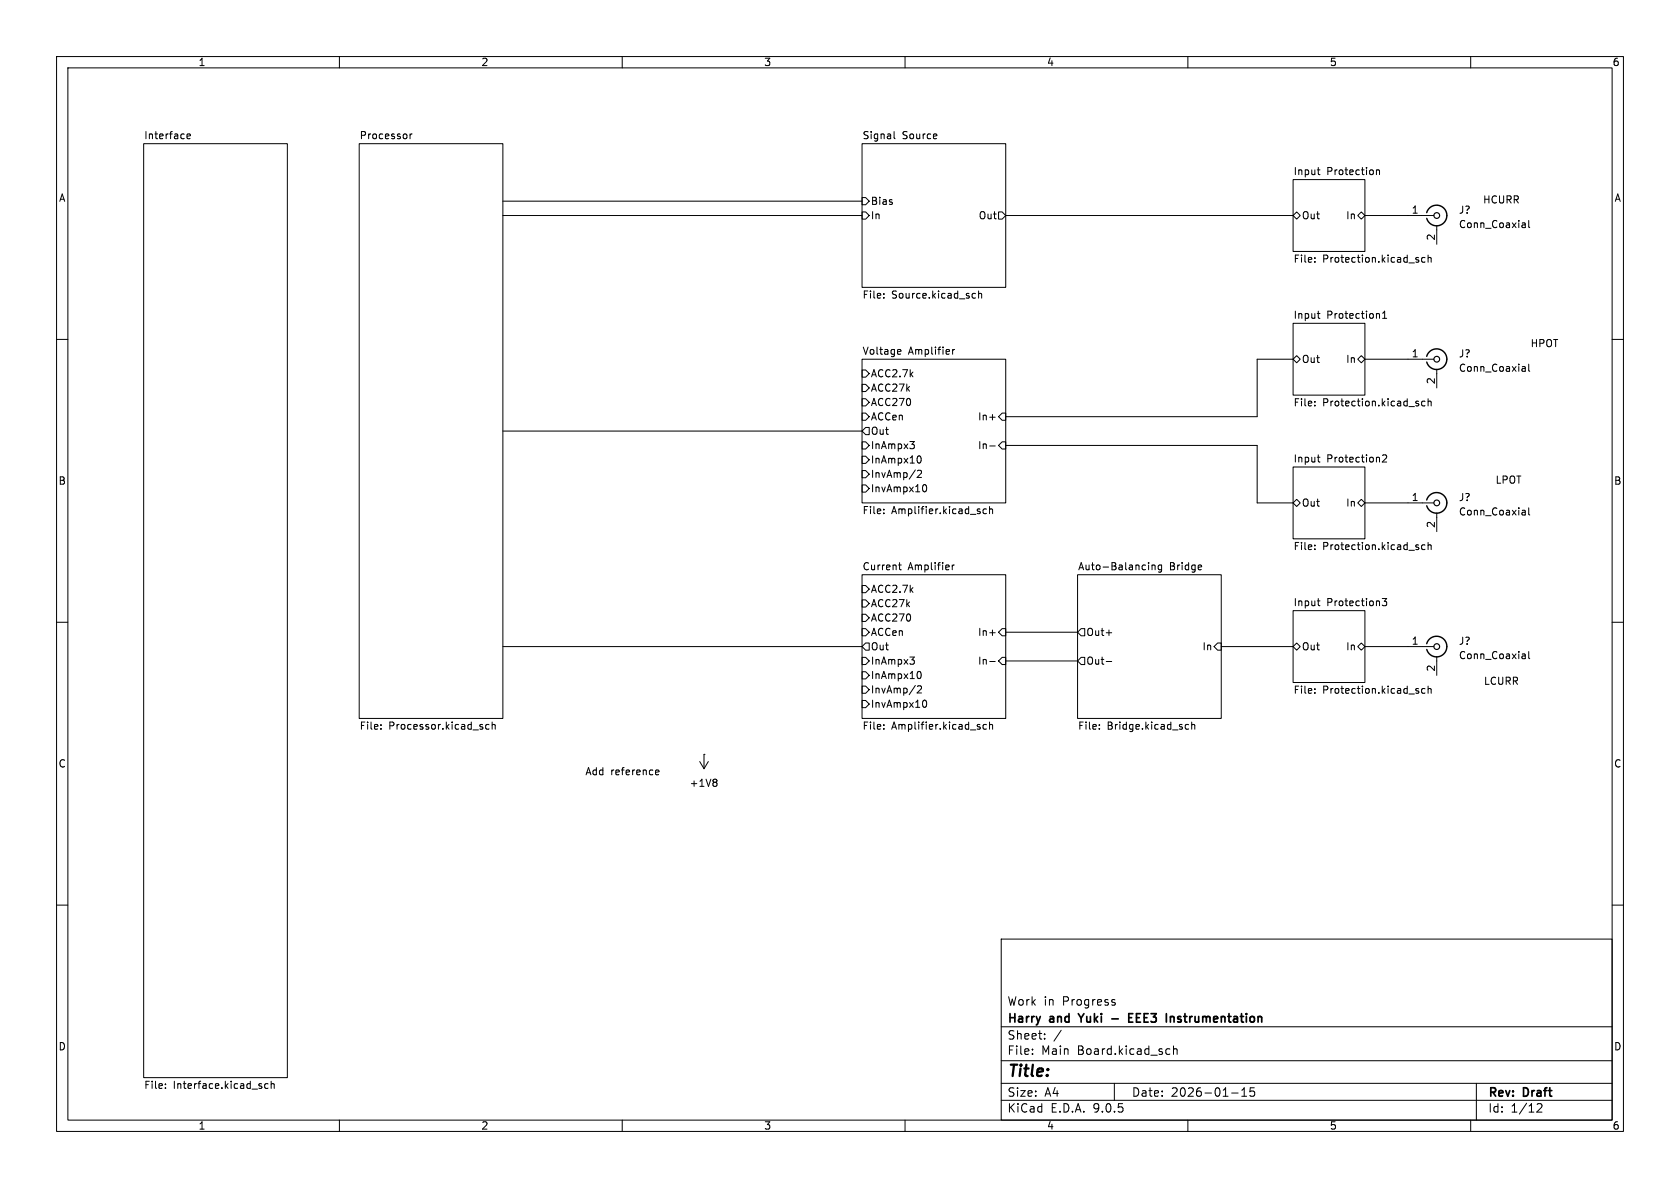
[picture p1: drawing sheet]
(kicad_sch
 (version 20250114)
 (generator "eeschema")
 (generator_version "9.0")
 (paper "A4")
 (title_block
  (date "2026-01-15")
  (rev "Draft")
  (company "Harry and Yuki - EEE3 Instrumentation")
  (comment 1 "Work in Progress"))
 (lib_symbols
  (symbol "Connector:Conn_Coaxial"
   (pin_names
    (offset 1.016) (hide yes)) (exclude_from_sim no) (in_bom yes) (on_board yes)
   (property "Reference" "J" (at 0.254 3.048 0) (effects (font (size 1.27 1.27))))
   (property "Value" "Conn_Coaxial" (at 2.921 0 90) (effects (font (size 1.27 1.27))))
   (property "Footprint" "" (at 0 0 0) (effects (font (size 1.27 1.27)) (hide yes)))
   (property "Datasheet" "~" (at 0 0 0) (effects (font (size 1.27 1.27)) (hide yes)))
   (property "Description" "coaxial connector (BNC, SMA, SMB, SMC, Cinch/RCA, LEMO, ...)" (at 0 0 0) (effects (font (size 1.27 1.27)) (hide yes)))
   (symbol "Conn_Coaxial_0_1"
    (polyline (pts (xy -2.54 0) (xy -0.508 0)) (stroke (width 0) (type default)) (fill (type none)))
    (arc (start 1.778 0) (mid 0.222 -1.8079) (end -1.778 -0.508) (stroke (width 0.254) (type default)) (fill (type none)))
    (arc (start -1.778 0.508) (mid 0.2221 1.8084) (end 1.778 0) (stroke (width 0.254) (type default)) (fill (type none)))
    (circle (center 0 0) (radius 0.508) (stroke (width 0.2032) (type default)) (fill (type none)))
    (polyline (pts (xy 0 -2.54) (xy 0 -1.778)) (stroke (width 0) (type default)) (fill (type none))))
   (symbol "Conn_Coaxial_1_1"
    (pin passive line (at -5.08 0 0) (length 2.54) (name "In" (effects (font (size 1.27 1.27)))) (number "1" (effects (font (size 1.27 1.27)))))
    (pin passive line (at 0 -5.08 90) (length 2.54) (name "Ext" (effects (font (size 1.27 1.27)))) (number "2" (effects (font (size 1.27 1.27))))))
   (embedded_fonts no))
  (symbol "power:+1V8"
   (power)
   (pin_numbers (hide yes))
   (pin_names
    (offset 0) (hide yes)) (exclude_from_sim no) (in_bom yes) (on_board yes)
   (property "Reference" "#PWR" (at 0 -3.81 0) (effects (font (size 1.27 1.27)) (hide yes)))
   (property "Value" "+1V8" (at 0 3.556 0) (effects (font (size 1.27 1.27))))
   (property "Footprint" "" (at 0 0 0) (effects (font (size 1.27 1.27)) (hide yes)))
   (property "Datasheet" "" (at 0 0 0) (effects (font (size 1.27 1.27)) (hide yes)))
   (property "Description" "Power symbol creates a global label with name \"+1V8\"" (at 0 0 0) (effects (font (size 1.27 1.27)) (hide yes)))
   (symbol "+1V8_0_1"
    (polyline (pts (xy -0.762 1.27) (xy 0 2.54)) (stroke (width 0) (type default)) (fill (type none)))
    (polyline (pts (xy 0 2.54) (xy 0.762 1.27)) (stroke (width 0) (type default)) (fill (type none)))
    (polyline (pts (xy 0 0) (xy 0 2.54)) (stroke (width 0) (type default)) (fill (type none))))
   (symbol "+1V8_1_1"
    (pin power_in line (at 0 0 90) (length 0) (name "~" (effects (font (size 1.27 1.27)))) (number "1" (effects (font (size 1.27 1.27))))))
   (embedded_fonts no)))
 (text "LPOT\n"
  (exclude_from_sim no)
  (at 266.7 85.09 0)
  (effects (font (size 1.27 1.27))))
 (text "Add reference"
  (exclude_from_sim no)
  (at 116.84 135.89 0)
  (effects (font (size 1.27 1.27)) (justify right top)))
 (text "HCURR\n"
  (exclude_from_sim no)
  (at 265.43 35.56 0)
  (effects (font (size 1.27 1.27))))
 (text "LCURR\n"
  (exclude_from_sim no)
  (at 265.43 120.65 0)
  (effects (font (size 1.27 1.27))))
 (text "HPOT"
  (exclude_from_sim no)
  (at 273.05 60.96 0)
  (effects (font (size 1.27 1.27))))
 (wire
  (pts (xy 177.8 38.1) (xy 228.6 38.1))
  (stroke (width 0) (type default)))
 (wire
  (pts (xy 222.25 73.66) (xy 222.25 63.5))
  (stroke (width 0) (type default)))
 (wire
  (pts (xy 241.3 38.1) (xy 248.92 38.1))
  (stroke (width 0) (type default)))
 (wire
  (pts (xy 88.9 38.1) (xy 152.4 38.1))
  (stroke (width 0) (type default)))
 (wire
  (pts (xy 177.8 111.76) (xy 190.5 111.76))
  (stroke (width 0) (type default)))
 (wire
  (pts (xy 177.8 78.74) (xy 222.25 78.74))
  (stroke (width 0) (type default)))
 (wire
  (pts (xy 222.25 88.9) (xy 228.6 88.9))
  (stroke (width 0) (type default)))
 (wire
  (pts (xy 88.9 35.56) (xy 152.4 35.56))
  (stroke (width 0) (type default)))
 (wire
  (pts (xy 152.4 76.2) (xy 88.9 76.2))
  (stroke (width 0) (type default)))
 (wire
  (pts (xy 215.9 114.3) (xy 228.6 114.3))
  (stroke (width 0) (type default)))
 (wire
  (pts (xy 222.25 78.74) (xy 222.25 88.9))
  (stroke (width 0) (type default)))
 (wire
  (pts (xy 241.3 63.5) (xy 248.92 63.5))
  (stroke (width 0) (type default)))
 (wire
  (pts (xy 177.8 116.84) (xy 190.5 116.84))
  (stroke (width 0) (type default)))
 (wire
  (pts (xy 241.3 114.3) (xy 248.92 114.3))
  (stroke (width 0) (type default)))
 (wire
  (pts (xy 222.25 63.5) (xy 228.6 63.5))
  (stroke (width 0) (type default)))
 (wire
  (pts (xy 88.9 114.3) (xy 152.4 114.3))
  (stroke (width 0) (type default)))
 (wire
  (pts (xy 241.3 88.9) (xy 248.92 88.9))
  (stroke (width 0) (type default)))
 (wire
  (pts (xy 177.8 73.66) (xy 222.25 73.66))
  (stroke (width 0) (type default)))
 (symbol
  (lib_id "Connector:Conn_Coaxial")
  (at 254 114.3 0)
  (unit 1)
  (exclude_from_sim no)
  (in_bom yes)
  (on_board yes)
  (dnp no)
  (fields_autoplaced yes)
  (property "Reference" "J?" (at 257.81 113.3231 0) (effects (font (size 1.27 1.27)) (justify left)))
  (property "Value" "Conn_Coaxial" (at 257.81 115.8631 0) (effects (font (size 1.27 1.27)) (justify left)))
  (property "Footprint" "" (at 254 114.3 0) (effects (font (size 1.27 1.27)) (hide yes)))
  (property "Datasheet" "~" (at 254 114.3 0) (effects (font (size 1.27 1.27)) (hide yes)))
  (property "Description" "coaxial connector (BNC, SMA, SMB, SMC, Cinch/RCA, LEMO, ...)" (at 254 114.3 0) (effects (font (size 1.27 1.27)) (hide yes)))
  (pin "1")
  (pin "2"))
 (symbol
  (lib_id "power:+1V8")
  (at 124.46 133.35 180)
  (unit 1)
  (exclude_from_sim no)
  (in_bom yes)
  (on_board yes)
  (dnp no)
  (fields_autoplaced yes)
  (property "Reference" "#PWR0101" (at 124.46 129.54 0) (effects (font (size 1.27 1.27)) (hide yes)))
  (property "Value" "+1V8" (at 124.46 138.43 0) (effects (font (size 1.27 1.27))))
  (property "Footprint" "" (at 124.46 133.35 0) (effects (font (size 1.27 1.27)) (hide yes)))
  (property "Datasheet" "" (at 124.46 133.35 0) (effects (font (size 1.27 1.27)) (hide yes)))
  (property "Description" "Power symbol creates a global label with name \"+1V8\"" (at 124.46 133.35 0) (effects (font (size 1.27 1.27)) (hide yes)))
  (pin "1"))
 (symbol
  (lib_id "Connector:Conn_Coaxial")
  (at 254 63.5 0)
  (unit 1)
  (exclude_from_sim no)
  (in_bom yes)
  (on_board yes)
  (dnp no)
  (fields_autoplaced yes)
  (property "Reference" "J?" (at 257.81 62.5231 0) (effects (font (size 1.27 1.27)) (justify left)))
  (property "Value" "Conn_Coaxial" (at 257.81 65.0631 0) (effects (font (size 1.27 1.27)) (justify left)))
  (property "Footprint" "" (at 254 63.5 0) (effects (font (size 1.27 1.27)) (hide yes)))
  (property "Datasheet" "~" (at 254 63.5 0) (effects (font (size 1.27 1.27)) (hide yes)))
  (property "Description" "coaxial connector (BNC, SMA, SMB, SMC, Cinch/RCA, LEMO, ...)" (at 254 63.5 0) (effects (font (size 1.27 1.27)) (hide yes)))
  (pin "1")
  (pin "2"))
 (symbol
  (lib_id "Connector:Conn_Coaxial")
  (at 254 88.9 0)
  (unit 1)
  (exclude_from_sim no)
  (in_bom yes)
  (on_board yes)
  (dnp no)
  (fields_autoplaced yes)
  (property "Reference" "J?" (at 257.81 87.9231 0) (effects (font (size 1.27 1.27)) (justify left)))
  (property "Value" "Conn_Coaxial" (at 257.81 90.4631 0) (effects (font (size 1.27 1.27)) (justify left)))
  (property "Footprint" "" (at 254 88.9 0) (effects (font (size 1.27 1.27)) (hide yes)))
  (property "Datasheet" "~" (at 254 88.9 0) (effects (font (size 1.27 1.27)) (hide yes)))
  (property "Description" "coaxial connector (BNC, SMA, SMB, SMC, Cinch/RCA, LEMO, ...)" (at 254 88.9 0) (effects (font (size 1.27 1.27)) (hide yes)))
  (pin "1")
  (pin "2"))
 (symbol
  (lib_id "Connector:Conn_Coaxial")
  (at 254 38.1 0)
  (unit 1)
  (exclude_from_sim no)
  (in_bom yes)
  (on_board yes)
  (dnp no)
  (fields_autoplaced yes)
  (property "Reference" "J?" (at 257.81 37.1231 0) (effects (font (size 1.27 1.27)) (justify left)))
  (property "Value" "Conn_Coaxial" (at 257.81 39.6631 0) (effects (font (size 1.27 1.27)) (justify left)))
  (property "Footprint" "" (at 254 38.1 0) (effects (font (size 1.27 1.27)) (hide yes)))
  (property "Datasheet" "~" (at 254 38.1 0) (effects (font (size 1.27 1.27)) (hide yes)))
  (property "Description" "coaxial connector (BNC, SMA, SMB, SMC, Cinch/RCA, LEMO, ...)" (at 254 38.1 0) (effects (font (size 1.27 1.27)) (hide yes)))
  (pin "1")
  (pin "2"))
 (sheet
  (at 152.4 25.4)
  (size 25.4 25.4)
  (exclude_from_sim no)
  (in_bom yes)
  (on_board yes)
  (dnp no)
  (fields_autoplaced yes)
  (stroke (width 0.1524) (type solid))
  (fill (color 0 0 0 0.0000))
  (property "Sheetname" "Signal Source" (at 152.4 24.6884 0) (effects (font (size 1.27 1.27)) (justify left bottom)))
  (property "Sheetfile" "Source.kicad_sch" (at 152.4 51.3846 0) (effects (font (size 1.27 1.27)) (justify left top)))
  (pin "Out" output (at 177.8 38.1 0) (effects (font (size 1.27 1.27)) (justify right)))
  (pin "Bias" input (at 152.4 35.56 180) (effects (font (size 1.27 1.27)) (justify left)))
  (pin "In" input (at 152.4 38.1 180) (effects (font (size 1.27 1.27)) (justify left))))
 (sheet
  (at 228.6 82.55)
  (size 12.7 12.7)
  (exclude_from_sim no)
  (in_bom yes)
  (on_board yes)
  (dnp no)
  (fields_autoplaced yes)
  (stroke (width 0.1524) (type solid))
  (fill (color 0 0 0 0.0000))
  (property "Sheetname" "Input Protection2" (at 228.6 81.8384 0) (effects (font (size 1.27 1.27)) (justify left bottom)))
  (property "Sheetfile" "Protection.kicad_sch" (at 228.6 95.8346 0) (effects (font (size 1.27 1.27)) (justify left top)))
  (pin "In" bidirectional (at 241.3 88.9 0) (effects (font (size 1.27 1.27)) (justify right)))
  (pin "Out" bidirectional (at 228.6 88.9 180) (effects (font (size 1.27 1.27)) (justify left))))
 (sheet
  (at 190.5 101.6)
  (size 25.4 25.4)
  (exclude_from_sim no)
  (in_bom yes)
  (on_board yes)
  (dnp no)
  (fields_autoplaced yes)
  (stroke (width 0.1524) (type solid))
  (fill (color 0 0 0 0.0000))
  (property "Sheetname" "Auto-Balancing Bridge" (at 190.5 100.8884 0) (effects (font (size 1.27 1.27)) (justify left bottom)))
  (property "Sheetfile" "Bridge.kicad_sch" (at 190.5 127.5846 0) (effects (font (size 1.27 1.27)) (justify left top)))
  (pin "In" input (at 215.9 114.3 0) (effects (font (size 1.27 1.27)) (justify right)))
  (pin "Out+" output (at 190.5 111.76 180) (effects (font (size 1.27 1.27)) (justify left)))
  (pin "Out-" output (at 190.5 116.84 180) (effects (font (size 1.27 1.27)) (justify left))))
 (sheet
  (at 25.4 25.4)
  (size 25.4 165.1)
  (exclude_from_sim no)
  (in_bom yes)
  (on_board yes)
  (dnp no)
  (fields_autoplaced yes)
  (stroke (width 0.1524) (type solid))
  (fill (color 0 0 0 0.0000))
  (property "Sheetname" "Interface" (at 25.4 24.6884 0) (effects (font (size 1.27 1.27)) (justify left bottom)))
  (property "Sheetfile" "Interface.kicad_sch" (at 25.4 191.0846 0) (effects (font (size 1.27 1.27)) (justify left top))))
 (sheet
  (at 152.4 63.5)
  (size 25.4 25.4)
  (exclude_from_sim no)
  (in_bom yes)
  (on_board yes)
  (dnp no)
  (fields_autoplaced yes)
  (stroke (width 0.1524) (type solid))
  (fill (color 0 0 0 0.0000))
  (property "Sheetname" "Voltage Amplifier" (at 152.4 62.7884 0) (effects (font (size 1.27 1.27)) (justify left bottom)))
  (property "Sheetfile" "Amplifier.kicad_sch" (at 152.4 89.4846 0) (effects (font (size 1.27 1.27)) (justify left top)))
  (pin "In+" input (at 177.8 73.66 0) (effects (font (size 1.27 1.27)) (justify right)))
  (pin "In-" input (at 177.8 78.74 0) (effects (font (size 1.27 1.27)) (justify right)))
  (pin "Out" output (at 152.4 76.2 180) (effects (font (size 1.27 1.27)) (justify left)))
  (pin "ACC2.7k" input (at 152.4 66.04 180) (effects (font (size 1.27 1.27)) (justify left)))
  (pin "ACC27k" input (at 152.4 68.58 180) (effects (font (size 1.27 1.27)) (justify left)))
  (pin "ACC270" input (at 152.4 71.12 180) (effects (font (size 1.27 1.27)) (justify left)))
  (pin "ACCen" input (at 152.4 73.66 180) (effects (font (size 1.27 1.27)) (justify left)))
  (pin "InAmpx3" input (at 152.4 78.74 180) (effects (font (size 1.27 1.27)) (justify left)))
  (pin "InAmpx10" input (at 152.4 81.28 180) (effects (font (size 1.27 1.27)) (justify left)))
  (pin "InvAmpx10" input (at 152.4 86.36 180) (effects (font (size 1.27 1.27)) (justify left)))
  (pin "InvAmp{slash}2" input (at 152.4 83.82 180) (effects (font (size 1.27 1.27)) (justify left))))
 (sheet
  (at 228.6 107.95)
  (size 12.7 12.7)
  (exclude_from_sim no)
  (in_bom yes)
  (on_board yes)
  (dnp no)
  (fields_autoplaced yes)
  (stroke (width 0.1524) (type solid))
  (fill (color 0 0 0 0.0000))
  (property "Sheetname" "Input Protection3" (at 228.6 107.2384 0) (effects (font (size 1.27 1.27)) (justify left bottom)))
  (property "Sheetfile" "Protection.kicad_sch" (at 228.6 121.2346 0) (effects (font (size 1.27 1.27)) (justify left top)))
  (pin "In" bidirectional (at 241.3 114.3 0) (effects (font (size 1.27 1.27)) (justify right)))
  (pin "Out" bidirectional (at 228.6 114.3 180) (effects (font (size 1.27 1.27)) (justify left))))
 (sheet
  (at 152.4 101.6)
  (size 25.4 25.4)
  (exclude_from_sim no)
  (in_bom yes)
  (on_board yes)
  (dnp no)
  (fields_autoplaced yes)
  (stroke (width 0.1524) (type solid))
  (fill (color 0 0 0 0.0000))
  (property "Sheetname" "Current Amplifier" (at 152.4 100.8884 0) (effects (font (size 1.27 1.27)) (justify left bottom)))
  (property "Sheetfile" "Amplifier.kicad_sch" (at 152.4 127.5846 0) (effects (font (size 1.27 1.27)) (justify left top)))
  (pin "In+" input (at 177.8 111.76 0) (effects (font (size 1.27 1.27)) (justify right)))
  (pin "In-" input (at 177.8 116.84 0) (effects (font (size 1.27 1.27)) (justify right)))
  (pin "Out" output (at 152.4 114.3 180) (effects (font (size 1.27 1.27)) (justify left)))
  (pin "ACC2.7k" input (at 152.4 104.14 180) (effects (font (size 1.27 1.27)) (justify left)))
  (pin "ACC27k" input (at 152.4 106.68 180) (effects (font (size 1.27 1.27)) (justify left)))
  (pin "ACC270" input (at 152.4 109.22 180) (effects (font (size 1.27 1.27)) (justify left)))
  (pin "ACCen" input (at 152.4 111.76 180) (effects (font (size 1.27 1.27)) (justify left)))
  (pin "InAmpx3" input (at 152.4 116.84 180) (effects (font (size 1.27 1.27)) (justify left)))
  (pin "InAmpx10" input (at 152.4 119.38 180) (effects (font (size 1.27 1.27)) (justify left)))
  (pin "InvAmpx10" input (at 152.4 124.46 180) (effects (font (size 1.27 1.27)) (justify left)))
  (pin "InvAmp{slash}2" input (at 152.4 121.92 180) (effects (font (size 1.27 1.27)) (justify left))))
 (sheet
  (at 228.6 31.75)
  (size 12.7 12.7)
  (exclude_from_sim no)
  (in_bom yes)
  (on_board yes)
  (dnp no)
  (fields_autoplaced yes)
  (stroke (width 0.1524) (type solid))
  (fill (color 0 0 0 0.0000))
  (property "Sheetname" "Input Protection" (at 228.6 31.0384 0) (effects (font (size 1.27 1.27)) (justify left bottom)))
  (property "Sheetfile" "Protection.kicad_sch" (at 228.6 45.0346 0) (effects (font (size 1.27 1.27)) (justify left top)))
  (pin "In" bidirectional (at 241.3 38.1 0) (effects (font (size 1.27 1.27)) (justify right)))
  (pin "Out" bidirectional (at 228.6 38.1 180) (effects (font (size 1.27 1.27)) (justify left))))
 (sheet
  (at 63.5 25.4)
  (size 25.4 101.6)
  (exclude_from_sim no)
  (in_bom yes)
  (on_board yes)
  (dnp no)
  (fields_autoplaced yes)
  (stroke (width 0.1524) (type solid))
  (fill (color 0 0 0 0.0000))
  (property "Sheetname" "Processor" (at 63.5 24.6884 0) (effects (font (size 1.27 1.27)) (justify left bottom)))
  (property "Sheetfile" "Processor.kicad_sch" (at 63.5 127.5846 0) (effects (font (size 1.27 1.27)) (justify left top))))
 (sheet
  (at 228.6 57.15)
  (size 12.7 12.7)
  (exclude_from_sim no)
  (in_bom yes)
  (on_board yes)
  (dnp no)
  (fields_autoplaced yes)
  (stroke (width 0.1524) (type solid))
  (fill (color 0 0 0 0.0000))
  (property "Sheetname" "Input Protection1" (at 228.6 56.4384 0) (effects (font (size 1.27 1.27)) (justify left bottom)))
  (property "Sheetfile" "Protection.kicad_sch" (at 228.6 70.4346 0) (effects (font (size 1.27 1.27)) (justify left top)))
  (pin "In" bidirectional (at 241.3 63.5 0) (effects (font (size 1.27 1.27)) (justify right)))
  (pin "Out" bidirectional (at 228.6 63.5 180) (effects (font (size 1.27 1.27)) (justify left))))
 (sheet_instances
  (path ""
   (page "1")))
 (embedded_fonts no))
